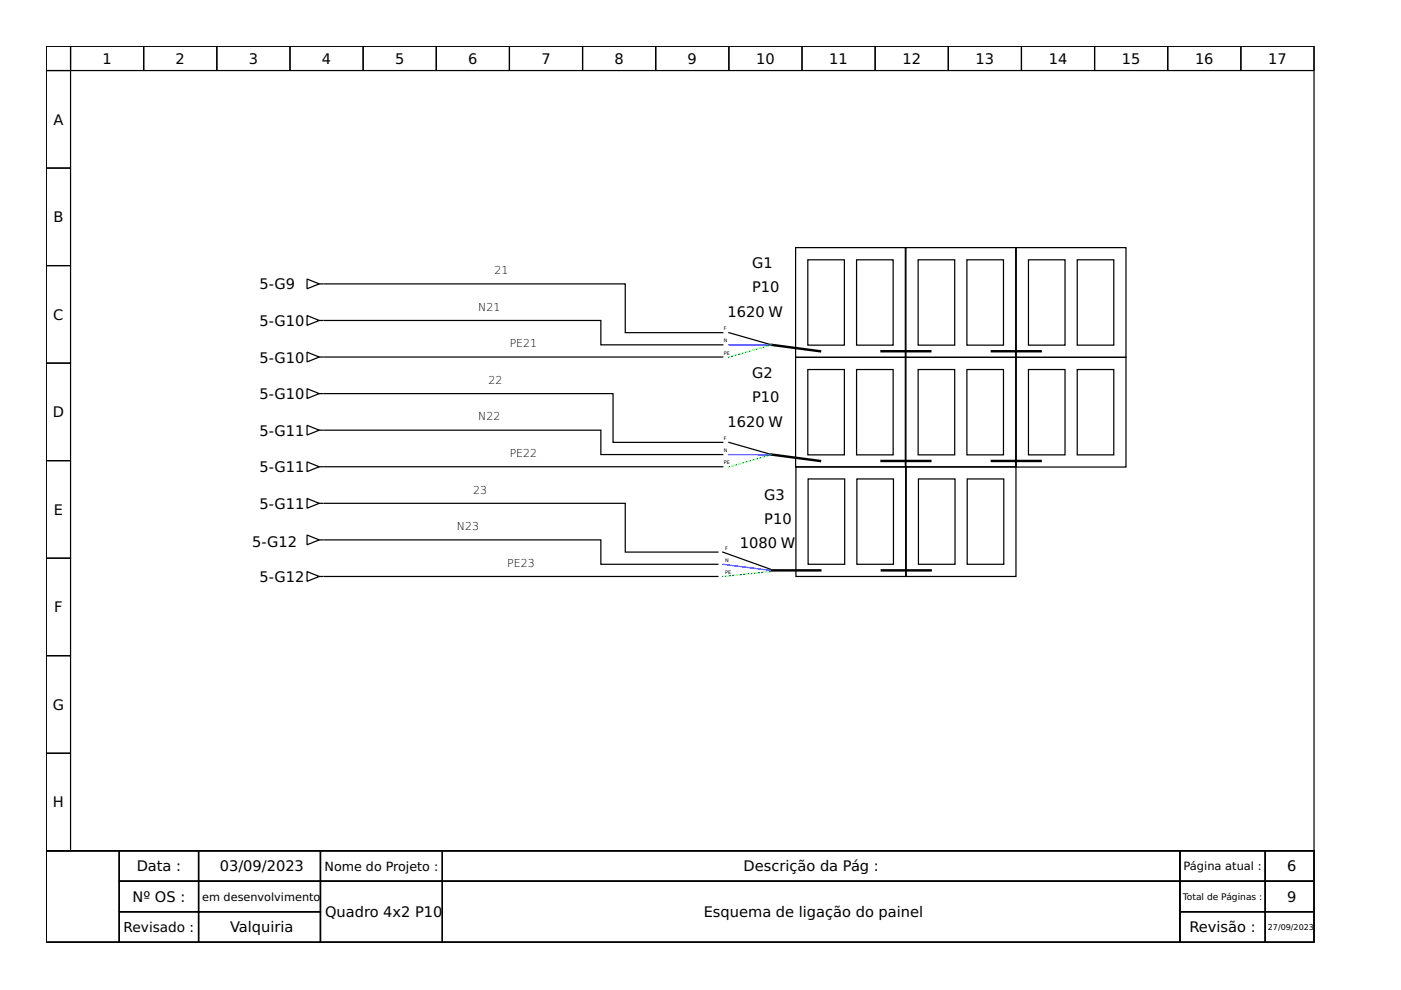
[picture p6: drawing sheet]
<svg xmlns="http://www.w3.org/2000/svg" width="297mm" height="210mm" viewBox="0 0 297 210" stroke-linecap="round" stroke-linejoin="round" font-family="sans-serif">
<g fill="none" stroke="#000" stroke-width=".26">
<path d="M9.8 9.8h268.8v170.6h-268.8zM9.8 9.8h5.2v5.2h-5.2zM9.8 15h5.2v20.6h-5.2zM15 9.8h15.5v5.2h-15.5zM30.5 9.8h15.5v5.2h-15.5zM46 9.8h15.5v5.2h-15.5zM61.5 9.8h15.5v5.2h-15.5zM77 9.8h15.5v5.2h-15.5zM92.5 9.8h15.5v5.2h-15.5zM108 9.8h15.5v5.2h-15.5zM123.5 9.8h15.5v5.2h-15.5zM139 9.8h15.5v5.2h-15.5z"/>
<path d="M154.5 9.8h15.5v5.2h-15.5zM170 9.8h15.6v5.2h-15.6zM185.6 9.8h15.5v5.2h-15.5zM201.1 9.8h15.5v5.2h-15.5zM216.6 9.8h15.5v5.2h-15.5zM232.1 9.8h15.5v5.2h-15.5zM247.6 9.8h15.5v5.2h-15.5zM263.1 9.8h15.5v5.2h-15.5zM9.8 35.6h5.2v20.7h-5.2zM9.8 56.3h5.2v20.7h-5.2zM65.1 59.2l2.6 1-2.6 1zM168.7 52.5h23.2v23.3h-23.2z"/>
<path d="M171.3 55.1h7.7v18.1h-7.7zM181.6 55.1h7.8v18.1h-7.8zM192.1 52.5h23.2v23.3h-23.2zM194.7 55.1h7.7v18.1h-7.7zM205 55.1h7.8v18.1h-7.8zM215.5 52.5h23.2v23.3h-23.2zM218.1 55.1h7.7v18.1h-7.7zM228.4 55.1h7.7v18.1h-7.7zM9.8 77h5.2v20.7h-5.2zM65.1 66.9l2.6 1-2.6 1.1zM65.1 74.7l2.6 1-2.6 1zM67.7 67.9h.8"/>
<path d="M67.7 75.7h.8M67.7 60.2h.8M68.7 75.7h84.5M68.7 67.9h58.7v5.2h25.8M68.7 60.2h63.9v10.3h20.6M154.5 70.5l9.1 2.6M168.7 75.8h23.2v23.2h-23.2zM171.3 78.3h7.7v18.1h-7.7zM181.6 78.3h7.8v18.1h-7.8zM192.1 75.8h23.2v23.2h-23.2zM194.7 78.3h7.7v18.1h-7.7zM205 78.3h7.8v18.1h-7.8z"/>
<path d="M215.5 75.8h23.2v23.2h-23.2zM218.1 78.3h7.7v18.1h-7.7zM228.4 78.3h7.7v18.1h-7.7zM9.8 97.7h5.2v20.6h-5.2zM65.1 82.4l2.6 1.1-2.6 1zM65.1 90.2l2.6 1-2.6 1zM65.1 97.9l2.6 1.1-2.6 1zM67.7 83.5h.8M67.7 91.2h.8M67.7 99h.8M68.7 91.2h58.7v5.2h25.8M68.7 99h84.5"/>
<path d="M68.7 83.5h61.3v10.3h23.2M154.5 93.8l9.1 2.6M168.7 99h23.3v23.2h-23.3zM192.1 99h23.3v23.2h-23.3zM9.8 118.3h5.2v20.7h-5.2zM65.1 113.4l2.6 1.1-2.6 1zM65.1 105.7l2.6 1-2.6 1.1zM67.7 114.5h.8M67.7 106.7h.8M68.7 106.7h63.9v10.4h19.6M68.7 114.5h58.7v5.1h24.8M153.2 117.1l10.1 3.6"/>
<path d="M171.3 101.5h7.8v18.1h-7.8zM181.7 101.5h7.7v18.1h-7.7zM194.7 101.5h7.8v18.1h-7.8zM205.1 101.5h7.7v18.1h-7.7zM9.8 139h5.2v20.7h-5.2zM65.1 121.2l2.6 1-2.6 1.1zM67.7 122.2h.8M68.7 122.2h83.5M9.8 159.7h5.2v20.7h-5.2zM9.8 180.4h268.8v19.4h-268.8zM9.8 180.4h15.5v19.4h-15.5zM25.3 180.4h16.8v6.4h-16.8z"/>
<path d="M25.3 186.8h16.8v6.5h-16.8zM25.3 193.3h16.8v6.5h-16.8zM42.1 180.4h25.8v6.4h-25.8zM42.1 186.8h25.8v6.5h-25.8zM42.1 193.3h25.8v6.5h-25.8zM67.9 180.4h25.9v6.4h-25.9zM67.9 186.8h25.9v13h-25.9zM93.8 180.4h156.4v6.4h-156.4zM93.8 186.8h156.4v13h-156.4zM250.2 180.4h18.1v6.4h-18.1zM250.2 186.8h18.1v6.5h-18.1zM250.2 193.3h18.1v6.5h-18.1z"/>
<path d="M268.3 180.4h10.3v6.4h-10.3zM268.3 186.8h10.3v6.5h-10.3zM268.3 193.3h10.3v6.5h-10.3z"/>
</g>
<path d="M163.6 73.1l10.3 1.4M186.9 74.5h10.3M210.3 74.5h10.3M163.6 96.4l10.3 1.3M186.9 97.7h10.3M210.3 97.7h10.3M163.6 120.9h10.3M187 120.9h10.3" fill="none" stroke="#000" stroke-width=".52"/>
<path d="M154.5 73.1l8.8 .1M154.5 96.4h8.8M153.2 119.6l10.1 1.3" fill="none" stroke="#00f" stroke-width=".26"/>
<path d="M163.6 73.1l-9.1 2.7M163.6 96.4l-9.1 2.6M163.3 121.2l-10.1 1" fill="none" stroke="#0f0" stroke-width=".26" stroke-dasharray=".3 .5"/>
<g font-size="3.1">
<text x="21.7" y="13.5">1</text>
<text x="37.2" y="13.5">2</text>
<text x="52.7" y="13.5">3</text>
<text x="68.3" y="13.5">4</text>
<text x="83.8" y="13.5">5</text>
<text x="99.3" y="13.5">6</text>
<text x="114.8" y="13.5">7</text>
<text x="130.3" y="13.5">8</text>
<text x="145.8" y="13.5">9</text>
<text x="160.3" y="13.5">10</text>
<text x="175.8" y="13.5">11</text>
<text x="191.3" y="13.5">12</text>
<text x="206.8" y="13.5">13</text>
<text x="222.4" y="13.5">14</text>
<text x="237.9" y="13.5">15</text>
<text x="253.4" y="13.5">16</text>
<text x="268.9" y="13.5">17</text>
<text x="11.3" y="26.5">A</text>
<text x="11.3" y="47.1">B</text>
<text x="159.4" y="56.8">G1</text>
<text x="55" y="61.4">5-G9</text>
<text x="159.4" y="62">P10</text>
<text x="11.3" y="67.8">C</text>
<text x="55" y="69.1">5-G10</text>
<text x="154.3" y="67.2">1620 W</text>
<text x="55" y="76.9">5-G10</text>
<text x="159.4" y="80.1">G2</text>
<text x="11.2" y="88.5">D</text>
<text x="55" y="84.6">5-G10</text>
<text x="159.4" y="85.3">P10</text>
<text x="55" y="92.4">5-G11</text>
<text x="154.3" y="90.4">1620 W</text>
<text x="55" y="100.1">5-G11</text>
<text x="55" y="107.9">5-G11</text>
<text x="162" y="105.9">G3</text>
<text x="11.4" y="109.2">E</text>
<text x="162" y="111.1">P10</text>
<text x="53.5" y="116">5-G12</text>
<text x="156.9" y="116.3">1080 W</text>
<text x="55" y="123.4">5-G12</text>
<text x="11.5" y="129.8">F</text>
<text x="11.2" y="150.5">G</text>
<text x="11.2" y="171.2">H</text>
<text x="29" y="184.8">Data :</text>
<text x="46.6" y="184.8">03/09/2023</text>
<text x="157.6" y="184.8">Descrição da Pág :</text>
<text x="272.9" y="184.8">6</text>
<text x="28.1" y="191.2">Nº OS :</text>
<text x="272.9" y="191.2">9</text>
<text x="48.8" y="197.7">Valquiria</text>
<text x="68.9" y="194.5">Quadro 4x2 P10</text>
<text x="149.2" y="194.5">Esquema de ligação do painel</text>
<text x="252.2" y="197.7">Revisão :</text>
</g>
<text font-size="2.9" x="26.2" y="197.6">Revisado :</text>
<text font-size="2.7" x="68.8" y="184.6">Nome do Projeto :</text>
<g font-size="2.4">
<text x="250.9" y="184.5">Página atual :</text>
<text x="42.9" y="191">em desenvolvimento</text>
</g>
<g font-size="2.3">
<text x="104.9" y="58.1">21</text>
<text x="101.4" y="65.9">N21</text>
<text x="108.1" y="73.6">PE21</text>
<text x="103.6" y="81.4">22</text>
<text x="101.4" y="89.1">N22</text>
<text x="108.1" y="96.9">PE22</text>
<text x="100.3" y="104.6">23</text>
<text x="96.9" y="112.4">N23</text>
<text x="107.6" y="120.2">PE23</text>
</g>
<text font-size="1.9" x="250.8" y="190.8">Total de Páginas :</text>
<text font-size="1.7" x="268.8" y="197.2">27/09/2023</text>
<g font-size="1">
<text x="153.5" y="70">F</text>
<text x="153.5" y="72.6">N</text>
<text x="153.5" y="75.2">PE</text>
<text x="153.5" y="95.9">N</text>
<text x="153.5" y="93.3">F</text>
<text x="153.5" y="98.4">PE</text>
<text x="153.8" y="119.1">N</text>
<text x="153.8" y="116.5">F</text>
<text x="153.8" y="121.7">PE</text>
</g>
</svg>
